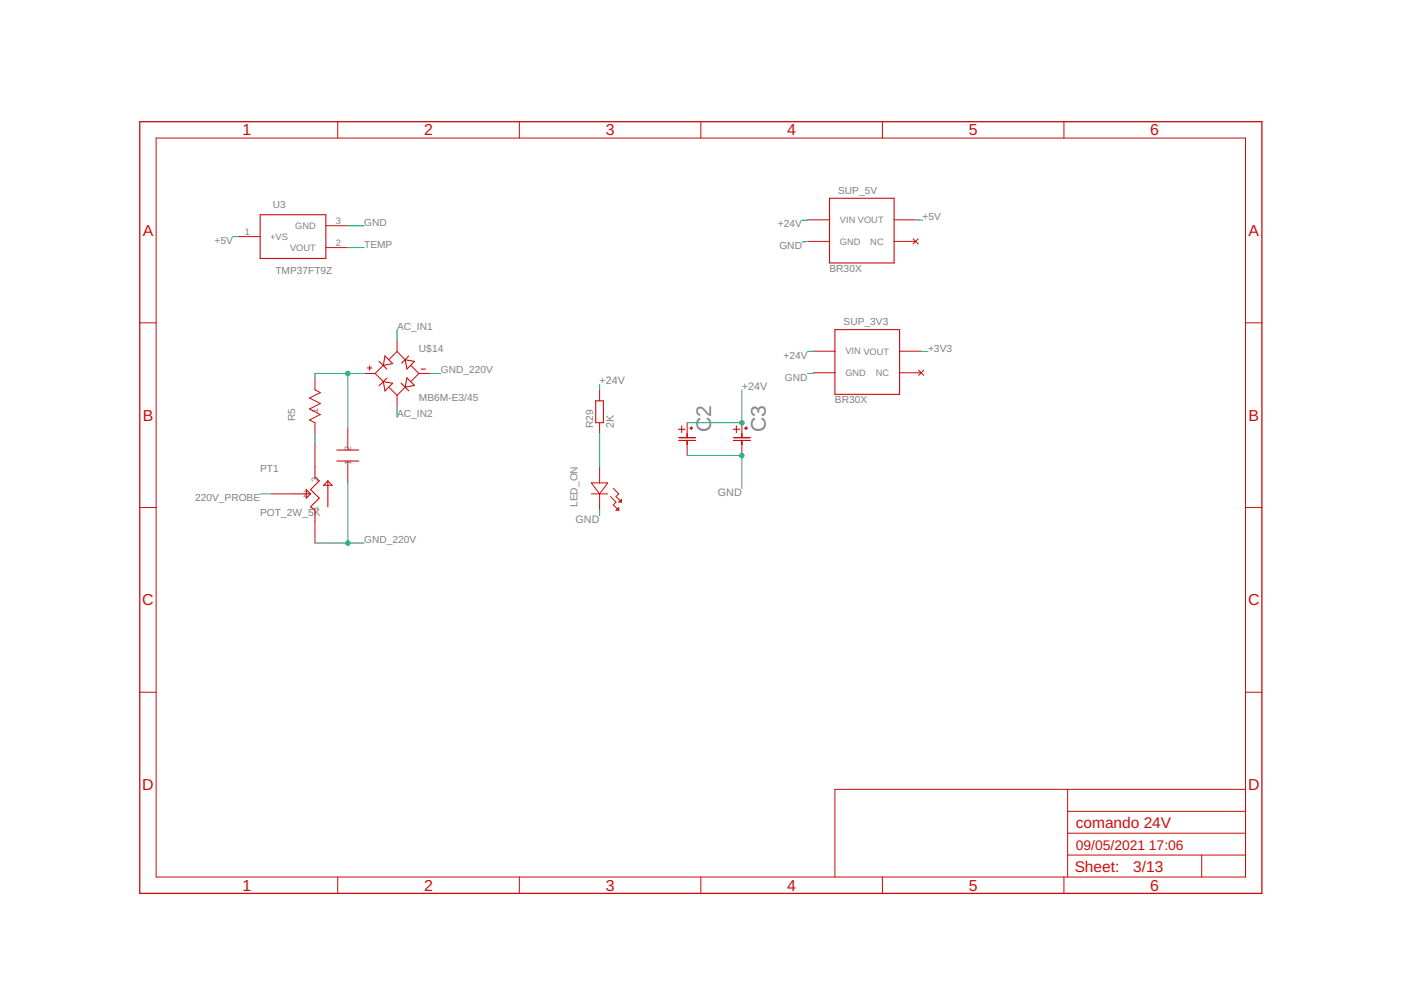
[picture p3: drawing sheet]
<svg xmlns="http://www.w3.org/2000/svg" width="297mm" height="210mm" viewBox="0 0 297 210" stroke-linecap="round" stroke-linejoin="round" font-family="sans-serif">
<g fill="none" stroke="#c90d0c" stroke-width=".21">
<path d="M33.1 29.3h231v156.6h-231zM71.6 25.8v3.5M110.1 25.8v3.5M148.6 25.8v3.5M187.1 25.8v3.5M225.6 25.8v3.5M50.5 50.2h4.7M69.1 52.5h4.6M69.1 47.9h4.6M171.3 46.6h4.6M171.3 51.2h4.6M189.5 46.6h4.6"/>
<path d="M189.5 51.2h4.6M193.6 50.6l1.1 1.1M194.7 50.6l-1.1 1.1M29.6 68.5h3.5M77.2 79.2h2.3M79.5 79.2l1.8 1.7M81.3 77.4l-1.8 1.8M84.2 74.5l1.7 1.8M84.2 74.5l-1.7 1.7M84.2 72.2v2.3M87.2 77.5l1.6 1.7M88.8 79.2l-1.6 1.6"/>
<path d="M88.8 79.2h2.3M172.5 74.5h4.6M172.5 79h4.6M190.7 74.5h4.6M190.7 79h4.6M194.8 78.5l1.1 1.1M195.9 78.5l-1.1 1.1M264.1 68.5h3.4M66.8 80.3v2.4l1.1 .5-2.3 1.2 2.3 1.2-2.3 1.1 2.3 1.2-2.3 1.1 1.2 .6v2.3M66.8 94.3v4.6M73.7 90.8v4.6M73.7 97.7v4.7"/>
<path d="M82.5 82.2l1.7 1.6M84.2 83.8v2.3M85.9 82.1l-1.7 1.7M127.1 82.7v2.3M127.1 89.6v2.3M127.1 98.9v3.5M144 92.8h3.4M144 93.4h3.4M145.7 89.6v3.2M145.7 93.4v3.2M146.3 90.8h.6M146.6 90.5v.6"/>
<path d="M155.6 92.8h3.4M155.6 93.4h3.4M157.3 89.6v3.2M157.3 93.4v3.2M157.9 90.8h.6M158.2 90.5v.6M29.6 107.6h3.5M57.5 104.7h4.6M66.8 110.5v4.6M125.4 104.7h3.5M125.4 102.4h3.5l-1.8 2.3zM127.1 104.7v3.5"/>
<path d="M129.4 105.3l1.2 1.1-.6 .6 1.2 1.2M130 103.5l1.2 1.2-.6 .6 1.2 1.1M130.6 108.2l.6-.6v.6zM131.2 106.4l.6-.5v.5zM264.1 107.6h3.4M29.6 146.8h3.5M264.1 146.8h3.4M226.4 167.4v18.5M226.4 176.7h37.7M226.4 172h37.7M264.1 167.4h-87.1v18.5M71.6 185.9v3.5"/>
<path d="M110.1 185.9v3.5M148.6 185.9v3.5M187.1 185.9v3.5M225.6 185.9v3.5M226.4 181.3h37.7M254.8 181.3v4.6"/>
</g>
<path d="M29.6 25.8h237.9v163.6h-237.9z" fill="none" stroke="#c90d0c" stroke-width=".28"/>
<g fill="none" stroke="#c90d0c" stroke-width=".23">
<path d="M55.2 45.5h13.9v9.3h-13.9zM175.9 42h13.7v13.8h-13.7zM77.9 78h.9M78.4 77.6v.9M80.4 76.6l1.6 1.7M81.6 75.5l1.6 1.6-1.9 .3zM85.9 76.3l2 .3-1.6 1.7zM86.7 75.5l-1.5 1.5M89.3 78.3h.9M177 69.9h13.7v13.7h-13.7zM66.8 98.9v2.3l.9 .8-1.9 1.8 1.9 1.8-1.9 1.8 1 .8v2.3M71.4 97.7h4.7"/>
<path d="M71.4 95.4h4.7M81.3 80.9l1.9 .4-1.6 1.6zM82 80.2l-1.6 1.6M85 81.2l1.7 1.7M86.3 80.1l1.6 1.6-2 .4zM126.3 85h1.6v4.6h-1.6zM143.8 91h1.4M144.5 90.3v1.4M155.4 91h1.4M156.1 90.3v1.4M62.2 104.7h3.6M64.9 103.8l.9 .9-.9 .9z"/>
<path d="M69.5 102v5.4M69.5 102l.9 .9h-1.8z"/>
</g>
<g fill="none" stroke="#0dab76" stroke-width=".21">
<path d="M49.4 50.2h1.1M73.7 47.9h3.5M73.7 52.5h3.5M171.3 51.2l-1.2 .1M171.3 46.6l-1.2 .1M194.1 46.6l1.5 .1M73.7 79.2v11.6M77.2 79.2h-10.4v1.1M84.2 69.9v2.3M91.1 79.2h2.4M172.5 79l-.1 .2h-1.2M172.5 74.5h-1.3"/>
<path d="M195.3 74.5h1.4M66.8 91.9v2.4M84.2 86.1v2.4M127.1 81.5v1.2M127.1 91.9v7M145.7 96.6h11.6v6.9M157.3 82.7v6.9h-11.6M55.2 104.7h2.3M66.8 115.1h10.4M73.7 102.4v12.7M127.1 108.2v1.1"/>
</g>
<g fill="#0dab76" stroke="#0dab76" stroke-width=".21">
<circle cx="73.7" cy="79.2" r=".47"/>
<circle cx="157.3" cy="96.6" r=".47"/>
<circle cx="157.3" cy="89.6" r=".47"/>
<circle cx="73.7" cy="115.1" r=".47"/>
</g>
<g font-size="4.5" fill="#808080">
<text x="150.8" y="88.4" transform="rotate(-90 150.8 88.4)">2</text>
<text x="150.8" y="91.6" transform="rotate(-90 150.8 91.6)">C</text>
<text x="162.4" y="91.6" transform="rotate(-90 162.4 91.6)">C3</text>
</g>
<g font-size="3.4" fill="#c90d0c">
<text x="51.4" y="28.7">1</text>
<text x="89.9" y="28.7">2</text>
<text x="128.4" y="28.7">3</text>
<text x="166.9" y="28.7">4</text>
<text x="205.4" y="28.7">5</text>
<text x="243.9" y="28.7">6</text>
<text x="30.3" y="50">A</text>
<text x="264.7" y="50">A</text>
<text x="30.3" y="89.2">B</text>
<text x="264.7" y="89.2">B</text>
<text x="30.2" y="128.4">C</text>
<text x="264.6" y="128.4">C</text>
<text x="30.2" y="167.5">D</text>
<text x="264.6" y="167.5">D</text>
<text x="51.4" y="188.9">1</text>
<text x="89.9" y="188.9">2</text>
<text x="128.4" y="188.9">3</text>
<text x="166.9" y="188.9">4</text>
<text x="205.4" y="188.9">5</text>
<text x="243.9" y="188.9">6</text>
</g>
<g font-size="3.3" fill="#c90d0c">
<text x="228.1" y="175.5">comando 24V</text>
<text x="227.9" y="184.9">Sheet:</text>
<text x="240.3" y="184.8">3/13</text>
</g>
<g font-size="2.9" fill="#c90d0c">
<text x="228.1" y="180.1">09/05/2021</text>
<text x="243.6" y="180.1">17:06</text>
</g>
<g font-size="2.3" fill="#808080">
<text x="127.1" y="81.5">+24V</text>
<text x="157.3" y="82.7">+24V</text>
<text x="130.1" y="90.8" transform="rotate(-90 130.1 90.8)">2K</text>
<text x="152.2" y="105.2">GND</text>
<text x="122" y="111">GND</text>
</g>
<g font-size="2.2" fill="#808080">
<text x="177.7" y="41.1">SUP_5V</text>
<text x="57.8" y="44.2">U3</text>
<text x="77.2" y="47.8">GND</text>
<text x="195.6" y="46.7">+5V</text>
<text x="45.4" y="51.7">+5V</text>
<text x="77.2" y="52.5">TEMP</text>
<text x="164.9" y="48.2">+24V</text>
<text x="165.3" y="52.9">GND</text>
<text x="58.4" y="58.1">TMP37FT9Z</text>
<text x="175.9" y="57.6">BR30X</text>
<text x="84.2" y="69.9">AC_IN1</text>
<text x="178.9" y="69">SUP_3V3</text>
<text x="88.8" y="74.5">U$14</text>
<text x="166.1" y="76.1">+24V</text>
<text x="196.8" y="74.5">+3V3</text>
<text x="93.5" y="79.2">GND_220V</text>
<text x="166.4" y="80.7">GND</text>
<text x="62.5" y="89.3" transform="rotate(-90 62.5 89.3)">R5</text>
<text x="84.2" y="88.5">AC_IN2</text>
<text x="88.8" y="85">MB6M-E3/45</text>
<text x="177" y="85.4">BR30X</text>
<text x="125.8" y="90.8" transform="rotate(-90 125.8 90.8)">R29</text>
<text x="55.2" y="100.1">PT1</text>
<text x="41.3" y="106.2">220V_PROBE</text>
<text x="122.4" y="107.5" transform="rotate(-90 122.4 107.5)">LED_ON</text>
<text x="55.2" y="109.4">POT_2W_5K</text>
<text x="77.2" y="115.2">GND_220V</text>
</g>
<g font-size="2" fill="#808080">
<text x="71.2" y="47.5">3</text>
<text x="178.1" y="47.3">VIN VOUT</text>
<text x="51.9" y="49.8">1</text>
<text x="57.3" y="50.9">+VS</text>
<text x="61.5" y="53.2">VOUT</text>
<text x="62.6" y="48.5">GND</text>
<text x="71.2" y="52.2">2</text>
<text x="178.1" y="51.9">GND</text>
<text x="184.5" y="51.9">NC</text>
<text x="179.2" y="75.2">VIN VOUT</text>
<text x="179.2" y="79.7">GND</text>
<text x="185.7" y="79.7">NC</text>
<text x="67.5" y="87.5" transform="rotate(-90 67.5 87.5)">1</text>
<text x="74.4" y="95.6" transform="rotate(-90 74.4 95.6)">2</text>
<text x="74.4" y="98.7" transform="rotate(-90 74.4 98.7)">1</text>
<text x="64.3" y="105.4">2</text>
<text x="67.5" y="102.1" transform="rotate(-90 67.5 102.1)">3</text>
<text x="67.5" y="108.4" transform="rotate(-90 67.5 108.4)">1</text>
</g>
</svg>
